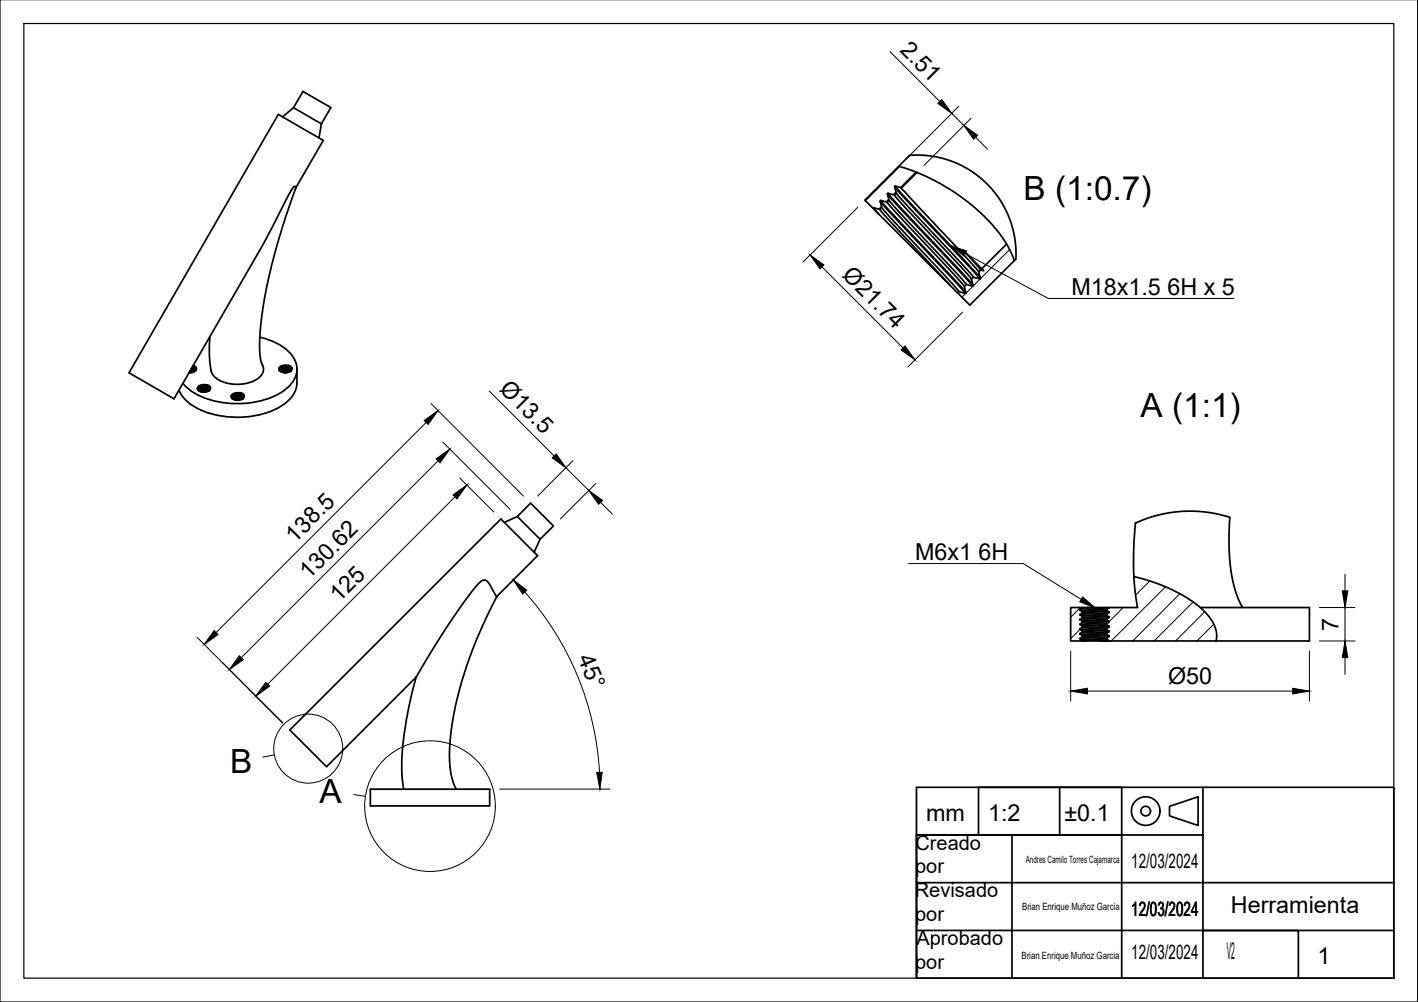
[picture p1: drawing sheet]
<svg xmlns="http://www.w3.org/2000/svg" width="297mm" height="210mm" viewBox="0 0 297 210" stroke-linecap="round" stroke-linejoin="round" font-family="sans-serif">
<!-- layer: Visible -->
<g fill="none" stroke="#000" stroke-width=".36">
<path d="M59.2 24.5l2.3-1.9 2-3.5 5.8 3.4-2 3.4M61.5 22.6l5.8 3.3M62 39.3l-.1-.2h-.3l-.6 .7-6.4 12.3-18.2 31.4-9.4-5.4 31.3-54.1 9.4 5.4-5.7 9.9-2.9 8.4-2.1 7.6-1.5 6.9-.9 6.1-.2 3.4v2.2l.2 1.6 .6 1.7-.1 .8-.3 .6-.7 .6-.9 .6-1 .4-1.5 .3-2.8-.2-1.5-.4-1.1-.6-.9-1.2-.3-1.1-.2-2.6v-3.8M67.3 25.9l-.5 3M187.4 39.1l2.6 3 13.3 14 2 2.3M187.5 39l2.9 3.2 12.7 13.5 2.3 2.6M188.3 34.8l2.2-2.3 4 .1 2.7 .5 3.2 1.1 2.2 1.1 2.7 1.9 1.7 1.6 1.8 2.1 1.5 2.3 .9 2 1 2.9 .5 2.5 .1 3.6-.3 .4M188.8 39.4l13.2 14.1 3 3.5M192.1 36.1l-3.3 3.3-1.3-.4-.1 .1 .3 1.3-.4 .4-1.3-.3-.1 .1 .3 1.3-.4 .4-1.3-.3-.1 .1 .3 1.4-.4 .4-1.3-.4-.1 .1-1.7-1.7 7.1-7.1 4.2 1.5 3 1.4 3.5 2 3.1 2.1 2.9 2.4 2.7 2.7 1.9 2.3 1.7 2.8 1.2 2.6M182.9 43.6l17.7 17.8M183 43.5l1 1.3M184.3 43.9l2 2.3 12.8 13.7"/>
<path d="M184.4 42.2l3.3 3.7 11.9 12.5 2.6 3.1M184.5 42l2.4 2.8 11.2 11.8 4.2 4.7M184.7 43.5l3.5 3.9 11.1 11.9 1.6 1.8M185.8 42.3l1.8 2.2 11.7 12.4 2.7 3.1M185.9 40.6l3.8 4.3 12 12.6 2 2.4M186 40.5l1.7 2 12.4 13.1 3.8 4.2M186.2 41.9l2.3 2.6 10.4 11.1 3.5 4M187.3 40.8l2.6 3 12 12.8 1.6 1.9M187.7 40.4l1.4 1.7 12.2 12.9 2.6 3.1M205.7 56.3l-3.9-3.9 3.6 4.2M210.9 51.1l-5.2 5.2 .4 .4-.7-.1-.4 .4 .4 1.3-.1 .1-1.4-.3-.4 .4 .4 1.3-.2 .1-1.3-.3-.4 .4 .3 1.3-.1 .2-1.3-.4-.3 .3 2.6 2.5 9.3-9.3M39.7 77.9l.5 .1"/>
<path d="M39.9 77.5l.8 .4M39.9 77.7l.7 .2M40.1 77.3l.8 .5M40.3 76.9l.4 .3 .2 .4M40.3 76.8l.6 .5v.4l-.8-.5M41.1 77l-.6-.4 .5 .3a.8 .8 0 0 1 0 .8 .8 .8 0 0 1-.8 .3l-.6 .1h.3M43.9 70.9l-.2 .1M54.4 70.6a10.3 10.3 0 0 1 7.4 5 5.1 5.1 0 0 1-2.2 6.2 19.1 19.1 0 0 1-18 1 9.4 9.4 0 0 1-3.3-2.5M58.4 77.4l.5-.5 .8-.1 .9 .3 .4 .5M58.5 77.6l.4-.3 .9-.1 .7 .2 .4 .4M58.7 77.8l.5-.3h.6l.9 .4M58.8 77.8l1-.2 .8 .3"/>
<path d="M59.1 78h1.1M59.2 76.8h.7M59.3 77.3h.6M59.3 77.7h.6M59.5 78.1h.4M60.5 76.6l.5 .3a.8 .8 0 0 1 0 .8 .8 .8 0 0 1-.8 .3l-.2 .1a1.38 1.38 0 0 1-1.6-.8M60.5 76.6l.6 .4M60.5 76.6l-.9-.1-.6 .1-.4 .3-.2 .4 .6-.5 1-.1 .9 .5v.5l-.6-.5-.6-.1-.7 .1-.5 .3M62.2 77.3v2.9a6 6 0 0 1-3.2 4.8 19.1 19.1 0 0 1-19.1-.3 6.7 6.7 0 0 1-2.4-3M41.4 81.5l.4-.5 .8-.1 1 .3 .3 .5M41.5 81.7l.5-.3 .8-.1 .6 .2 .4 .3M41.6 81.8l.9-.2 1.1 .4"/>
<path d="M41.7 81.9l1-.2 .8 .3M42 82.1h1.2M42.2 80.9h.7M42.2 81.3h.7M42.2 81.7h.7M42.4 82.1h.4M43.4 80.6l-1.4 .1-.5 .3-.1 .4 .5-.5 1.2-.1 .7 .5v.5l-.3-.4-.9-.2-.7 .1-.5 .3M43.4 80.6l.6 .5M43.4 80.7l.6 .3M44 81a.79 .79 0 0 1-.1 .8 .79 .79 0 0 1-.8 .3h-.2a1.38 1.38 0 0 1-1.5-.7M48.5 83.1l.3-.5 1-.1 .8 .2 .3 .5v.3l-.5-.4-1-.2-.5 .1-.4 .3M48.5 83.2l.4-.5 .9-.1 .8 .3 .3 .5"/>
<path d="M48.5 83.4l.5-.3 .7-.1 .7 .2 .5 .3M48.7 83.5l1-.2 1 .3M48.8 83.6l1-.2 .8 .3M49.1 83.7l1.1 .1M49.3 82.6h.6M49.3 83h.6M49.3 83.4h.6M49.9 83.8h-.5h.5M50.5 82.3l-1.5 .1-.3 .2-.2 .5M50.5 82.3l.6 .5M50.5 82.3l.5 .4M51 82.7a.79 .79 0 0 1 0 .8 .79 .79 0 0 1-.9 .3h-.1a1.38 1.38 0 0 1-1.5-.8"/>
<path d="M105.6 109.4l2.8-1.2 2.7-2.8 4.8 4.8-2.8 2.8M108.4 108.2l4.7 4.8M113.1 113l-1.2 2.7M104 125l8.6-8.6-7.7-7.7-44.2 44.2 7.7 7.7 18.8-18.7M224.3 127.3h2.5v.1l-.6 .3 .6 .4v.3l-.6 .3 .6 .4v.3l-.6 .3 .6 .4v.3l-.6 .3 .6 .4v.3l-.6 .3 .6 .4v.3l-.6 .3 .6 .4v.3l-.6 .3 .6 .4v.2h-2.5zM226.2 127.7l6.1 .5M226.2 128.7l6.1 .5M226.2 129.7l6.1 .5M226.2 131.7l6.1 .5M226.2 130.7l6.1 .5M226.2 133.7l6.1 .5M226.2 132.7l6.1 .5"/>
<path d="M226.3 133.9l6 .4h-4.7M226.3 127.8l6.1 .5M226.3 128.8l6.1 .5M226.3 129.9l6.1 .4M226.3 130.8l6.1 .5M226.3 132.8l6.1 .5M226.3 131.8l6.1 .5M226.8 134.1l.8 .2h-.8M226.8 128.1l5 .5M226.8 128.4l5 .5M226.8 127.3l5 .3M226.8 127.4l5 .5"/>
<path d="M226.8 129.1l5 .5M226.8 129.4l5 .5M226.8 130.1l5 .5M226.8 130.4l5 .5M226.8 131.1l5 .5M226.8 131.4l5 .5M226.8 133.1l5 .5M226.8 133.4l5 .5M226.8 132.1l5 .5M226.8 132.4l5 .5M227.6 127.3h4.8M232.3 127.3h.1"/>
<path d="M232.3 134.3h.1M232.4 134.3h22.3M237.5 120.8l.3 3.3 .5 3.2h-5.9l-.6 .3v.3l.6 .3-.6 .4v.3l.6 .3-.6 .4v.3l.6 .3-.6 .4v.3l.6 .3-.6 .4v.3l.6 .3-.6 .4v.3l.6 .3-.6 .4v.3l.6 .4M237.5 120.8l3.2 .8 4.1 1.6 3 1.5 2.4 1.6 2.3 2 1.6 2.1 .7 2.1-.1 1.8M237.5 120.8l-.1-4.6a31.2 31.2 0 0 1 .6-6.7l2.3-.9 2.5-.7 2.6-.5 2.3-.3h2.2l2.8 .2 2.6 .4 2.3 .7-.1 3.6v3.6l.3 3.6 .7 3.6a18.2 18.2 0 0 0 1.8 4.5M251.4 127.3h22.9v7h-19.6M87.2 141.9l5.3-8.9 4.9-7.1 2.7-3.5 .8-.7 .7-.2 .4 .2 .5 .6 1.5 2.8-2.9 5.9a71.8 71.8 0 0 0-6.9 25.3v3l.2 2.6 .6 2.1 .6 1.3M87.2 141.9a65 65 0 0 0-3 20.8l.4 2.6M77.6 165.3h25v3.5h-25z"/>
</g>
<!-- layer: BORDER -->
<path d="M0 -.1v210h297v-210M5 4.9h287v200h-287z" fill="none" stroke="#000" stroke-width=".25"/>
<!-- layer: TITLEBLOCK -->
<g fill="none" stroke="#000" stroke-width=".36">
<path d="M192 164.9h100v40h-100zM212 174.9h23v30M222 174.9v-10h-17v10h-13h20v30M222 164.9h13v10M245 168.9l6-2v6l-6-2zM252 174.9h-60v10M252 164.9v40M252 194.9h20v10M292 194.9h-100v10M292 184.9h-100v10"/>
<circle cx="240" cy="169.9" r="3"/>
<circle cx="240" cy="169.9" r="1.01"/>
</g>
<!-- layer: FD_Dimensions -->
<g fill="none" stroke="#000" stroke-width=".21">
<path d="M186.4 10.8l10.5 10.5M199.4 23.7l2.5 2.6M200.9 22.3l-11.1 11.1M203.4 24.8l-9.8 9.8M204.4 28.8l2.4 2.4M172.2 55.9l17 17M179.7 43.4l-11.5 11.5M201.7 65.4l-11.5 11.5M89.3 88.5l-44 44M90.3 84.5l19.3 19.4M91.8 96.6l-41.3 41.2M92.8 92.6l14.1 14.1"/>
<path d="M102.5 81.9l13.6 13.6M118.6 98l4.7 4.8M120 96.5l-7.4 7.4M95.3 104.1l-39.2 39.2M96.3 100.1l7.1 7.1M124.8 101.3l-7.4 7.4M125.8 105.2l2.5 2.5M41.3 133.5l17.9 17.9-12.6-12.6M109.9 124a62 62 0 0 1 15.7 37.8M224.3 136.4v10.5M274.3 136.4v10.5M276.4 127.3h7.4"/>
<path d="M276.4 134.3h7.4M281.7 120.3v3.5M281.7 127.3v7M281.7 137.8v3.5M227.8 144.8h43M104.7 165.3h23.1"/>
</g>
<g fill="#000" stroke="#000" stroke-width=".21">
<path d="M197.3 20.9l2.1 2.8-2.9-2zM201.9 26.3l2.9 2.1-.8 .8zM169.7 53.4l2.9 2.1-.8 .8zM188.8 73.3l.8-.8 2.1 2.9zM88.9 88.1l2.9-2.1-2.1 2.9zM91.4 96.1l2.8-2-2 2.9zM115.7 95.9l.8-.8 2.1 2.9zM94.9 103.7l2.9-2.1-2.1 2.9zM123.3 102.8l2.9 2-.8 .8zM44.9 132.1l.8 .8-2.9 2.1zM50.1 137.4l.8 .8-2.9 2.1zM107.5 121.5l2.8 2.1-.8 .8z"/>
<path d="M281.2 123.8h1.1l-.6 3.5zM281.7 134.3l.6 3.5h-1.1zM55.7 142.9l.8 .8-2.9 2.1zM224.3 144.8l3.5-.6v1.2zM270.8 144.2l3.5 .6-3.5 .6zM125 161.8h1.2l-.5 3.5z"/>
</g>
<!-- layer: Detail Boundary -->
<g fill="none" stroke="#000" stroke-width=".21">
<path d="M57.4 158.2l-2.4 .4M74.1 166.4l2.4 .4"/>
<circle cx="64.6" cy="156.8" r="7.2"/>
<circle cx="90.1" cy="168.9" r="13.7"/>
</g>
<!-- layer: Hatching -->
<g fill="none" stroke="#000" stroke-width=".21">
<path d="M188.5 34.9l-7.2 7.2M191.8 36l-3.2 3.3M184.7 43.2l-.6 .6M186.2 41.7l-.6 .6M187.7 40.2l-.6 .6M211.5 52.3l-10 10M226.3 131.8l-2 2M226.3 127.3l-2 2M226.8 131.3l-.3 .3M232.1 130.5l-.3 .3M235.3 127.3l-3 2.9M240.9 121.7l-3 3"/>
<path d="M244.1 122.9l-11.3 11.4M247.2 124.4l-9.9 9.9M249.9 126.1l-8.1 8.2M252.4 128.2l-6.1 6.1M254.3 130.8l-3.6 3.5"/>
</g>
<!-- layer: Hole Notes -->
<path d="M199.1 51.4l3.4 1.2-.6 1zM226.8 125.1l2.7 2.3-3.3-1.3z" fill="#000" stroke="#000" stroke-width=".21"/>
<path d="M202.2 53.1l17.4 9.4h38.9M190.3 118.1h24.1l12.1 7.5" fill="none" stroke="#000" stroke-width=".21"/>
<g font-size="7">
<text x="214.4" y="41.9">B (1:0.7)</text>
<text x="238.9" y="87.3">A (1:1)</text>
<text x="48.2" y="161.9">B</text>
<text x="66.9" y="168.2">A</text>
</g>
<g font-size="4.9">
<text x="188.4" y="10.7" transform="rotate(45 188.4 10.7)">2.51</text>
<text x="176.2" y="57.8" transform="rotate(45 176.2 57.8)">Ø21.74</text>
<text x="224.4" y="61.8">M18x1.5</text>
<text x="244.5" y="61.8">6H x 5</text>
<text x="104.4" y="81.7" transform="rotate(45 104.4 81.7)">Ø13.5</text>
<text x="61.8" y="113.9" transform="rotate(-45 61.8 113.9)">138.5</text>
<text x="191.7" y="117.4">M6x1</text>
<text x="205" y="117.4">6H</text>
<text x="64.7" y="121.5" transform="rotate(-45 64.7 121.5)">130.62</text>
<text x="71" y="126.3" transform="rotate(-45 71 126.3)">125</text>
<text x="120.9" y="137.7" transform="rotate(67 120.9 137.7)">45°</text>
<text x="280.4" y="132.1" transform="rotate(-90 280.4 132.1)">7</text>
<text x="244.7" y="143.2">Ø50</text>
<text x="194" y="171.9">mm</text>
<text x="207" y="171.9">1:2</text>
<text x="223" y="171.9">±0.1</text>
<text x="257.9" y="191.2">Herramienta</text>
<text x="257" y="200.9">V2</text>
<text x="276" y="201.9">1</text>
</g>
<g font-size="4.2">
<text x="191.8" y="178">Creado</text>
<text x="191.7" y="183">por</text>
<text x="237" y="181.9">12/03/2024</text>
<text x="191.6" y="187.9">Revisado</text>
<text x="237" y="191.9">12/03/2024</text>
<text x="191.7" y="192.9">por</text>
<text x="192" y="197.9">Aprobado</text>
<text x="191.7" y="202.9">por</text>
<text x="237" y="200.9">12/03/2024</text>
</g>
<g font-size="2.1">
<text x="214.9" y="180.9">Andres Camilo Torres Cajamarca</text>
<text x="214.1" y="190.7">Brian Enrique Muñoz Garcia</text>
<text x="214" y="200.9">Brian Enrique Muñoz Garcia</text>
</g>
</svg>
